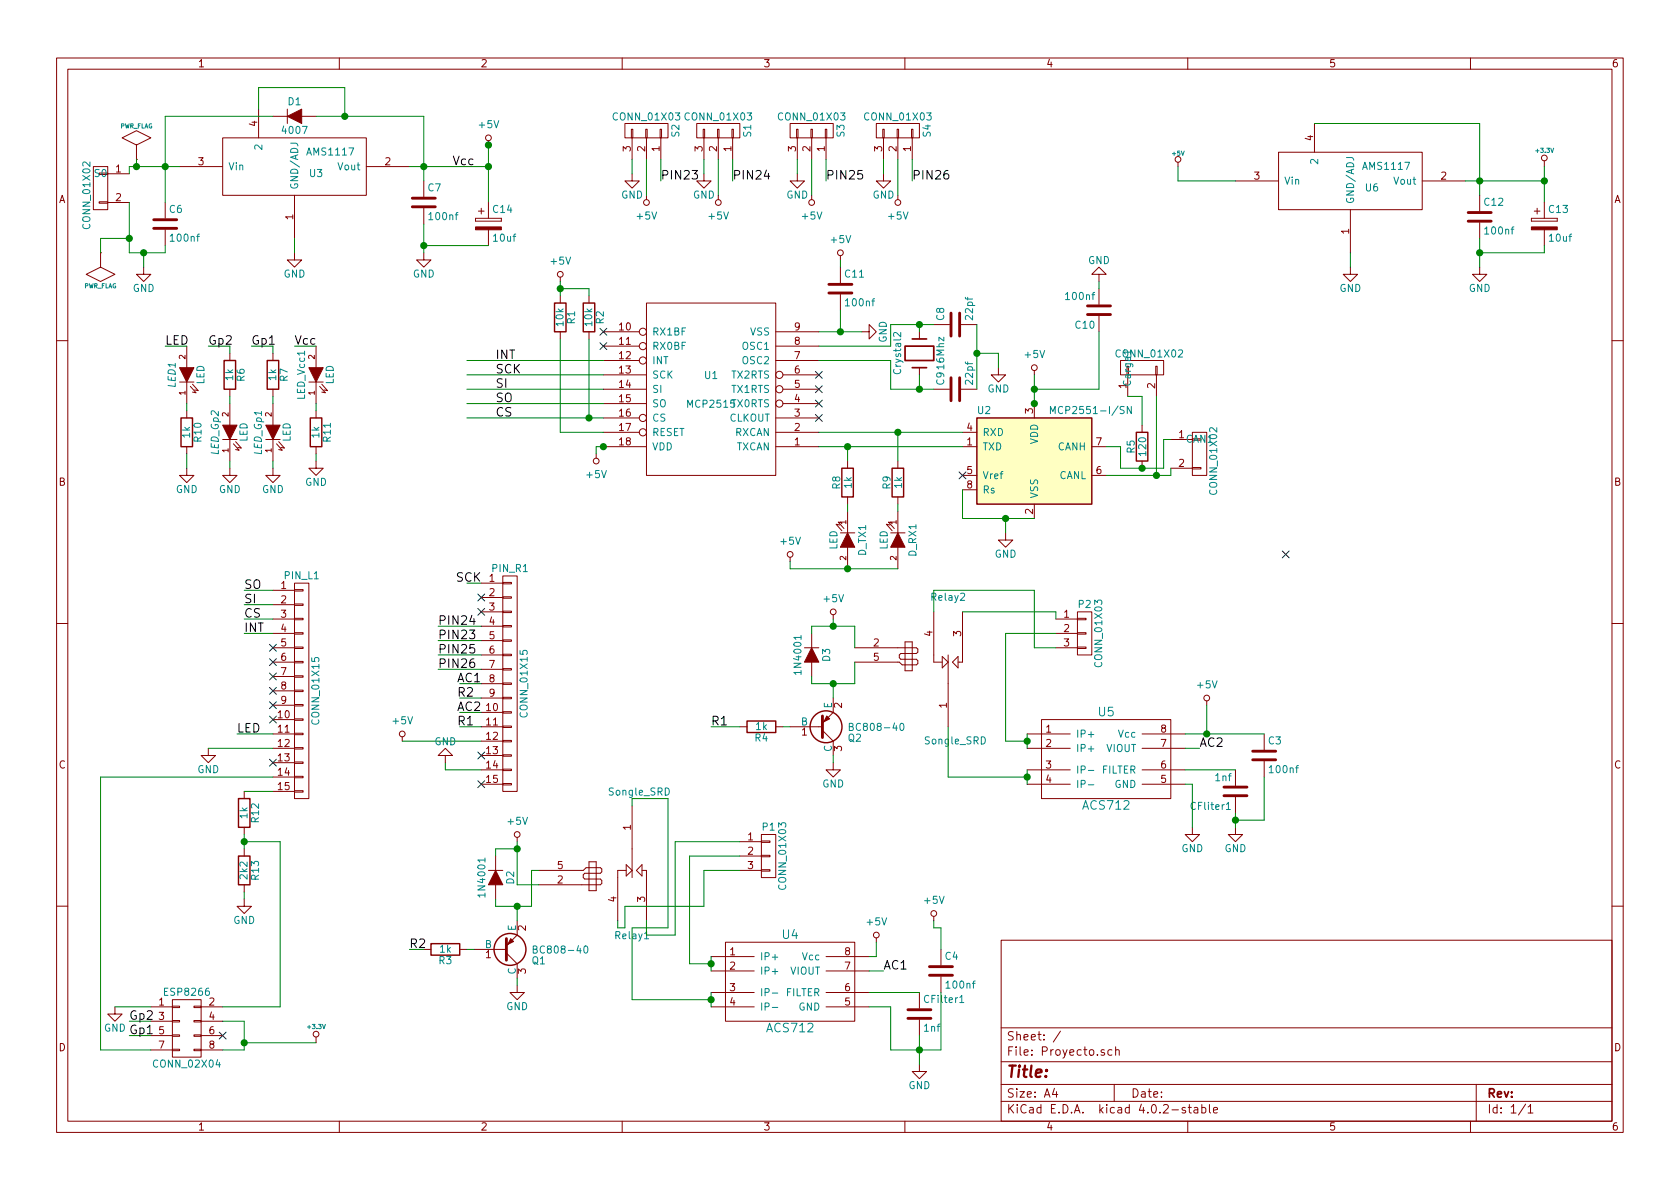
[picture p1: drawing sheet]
EESchema Schematic File Version 2
LIBS:Proyecto-rescue
LIBS:power
LIBS:device
LIBS:transistors
LIBS:conn
LIBS:linear
LIBS:regul
LIBS:74xx
LIBS:cmos4000
LIBS:adc-dac
LIBS:memory
LIBS:xilinx
LIBS:microcontrollers
LIBS:dsp
LIBS:microchip
LIBS:analog_switches
LIBS:motorola
LIBS:texas
LIBS:intel
LIBS:audio
LIBS:interface
LIBS:digital-audio
LIBS:philips
LIBS:display
LIBS:cypress
LIBS:siliconi
LIBS:opto
LIBS:atmel
LIBS:contrib
LIBS:valves
LIBS:MCP2515 E
LIBS:SongleRelay
LIBS:mylib
LIBS:HK4100F
LIBS:acs712
LIBS:AMS1117
LIBS:w_analog
LIBS:w_microcontrollers
LIBS:w_transistor
LIBS:w_connectors
LIBS:w_memory
LIBS:w_rtx
LIBS:w_logic
LIBS:w_opto
LIBS:w_vacuum
LIBS:w_device
LIBS:w_relay
LIBS:Proyecto-cache
EELAYER 25 0
EELAYER END
$Descr A4 11693 8268
encoding utf-8
Sheet 1 1
Title ""
Date ""
Rev ""
Comp ""
Comment1 ""
Comment2 ""
Comment3 ""
Comment4 ""
$EndDescr
$Comp
L D D2
U 1 1
P 3450 6100
F 0 "D2" H 3450 6200 50  0000 C CNN
F 1 "1N4001" H 3450 6000 50  0000 C CNN
F 2 "Diodes_ThroughHole:Diode_DO-35_SOD27_Horizontal_RM10" H 3450 6100 50  0001 C CNN
F 3 "" H 3450 6100 50  0000 C CNN
	1    3450 6100
	0    1    1    0   
$EndComp
$Comp
L MCP2551-I/SN U2
U 1 1
P 7200 3200
F 0 "U2" H 6800 3550 50  0000 L CNN
F 1 "MCP2551-I/SN" H 7300 3550 50  0000 L CNN
F 2 "SMD_Packages:SOIC-8-N" H 7200 3200 50  0001 C CIN
F 3 "" H 7200 3200 50  0000 C CNN
	1    7200 3200
	1    0    0    -1  
$EndComp
$Comp
L MCP2515-RESCUE-Proyecto U1
U 1 1
P 4950 2700
F 0 "U1" H 4950 2600 50  0000 C CNN
F 1 "MCP2515" H 4950 2800 50  0000 C CNN
F 2 "Housings_SOIC:SOIC-18_7.5x11.6mm_Pitch1.27mm" H 4950 2700 50  0001 C CNN
F 3 "DOCUMENTATION" H 4950 2700 50  0001 C CNN
	1    4950 2700
	-1   0    0    1   
$EndComp
$Comp
L Crystal Crystal2
U 1 1
P 6400 2450
F 0 "Crystal2" H 6400 2600 50  0000 C CNN
F 1 "16Mhz" H 6400 2300 50  0000 C CNN
F 2 "w_crystal:crystal_hc-49s" H 6400 2450 50  0001 C CNN
F 3 "" H 6400 2450 50  0000 C CNN
	1    6400 2450
	0    -1   -1   0   
$EndComp
$Comp
L C C8
U 1 1
P 6650 2250
F 0 "C8" H 6675 2350 50  0000 L CNN
F 1 "22pf" H 6675 2150 50  0000 L CNN
F 2 "w_capacitors:cnp_6mm_disc" H 6688 2100 50  0001 C CNN
F 3 "" H 6650 2250 50  0000 C CNN
	1    6650 2250
	0    -1   -1   0   
$EndComp
$Comp
L C C9
U 1 1
P 6650 2700
F 0 "C9" H 6675 2800 50  0000 L CNN
F 1 "22pf" H 6675 2600 50  0000 L CNN
F 2 "w_capacitors:cnp_6mm_disc" H 6688 2550 50  0001 C CNN
F 3 "" H 6650 2700 50  0000 C CNN
	1    6650 2700
	0    -1   -1   0   
$EndComp
$Comp
L GND-RESCUE-Proyecto #PWR01
U 1 1
P 6950 2550
F 0 "#PWR01" H 6950 2300 50  0001 C CNN
F 1 "GND" H 6950 2400 50  0000 C CNN
F 2 "" H 6950 2550 50  0000 C CNN
F 3 "" H 6950 2550 50  0000 C CNN
	1    6950 2550
	1    0    0    -1  
$EndComp
$Comp
L +5V #PWR02
U 1 1
P 4150 3150
F 0 "#PWR02" H 4150 3000 50  0001 C CNN
F 1 "+5V" H 4150 3290 50  0000 C CNN
F 2 "" H 4150 3150 50  0000 C CNN
F 3 "" H 4150 3150 50  0000 C CNN
	1    4150 3150
	-1   0    0    1   
$EndComp
$Comp
L R R1
U 1 1
P 3900 2200
F 0 "R1" V 3980 2200 50  0000 C CNN
F 1 "10k" V 3900 2200 50  0000 C CNN
F 2 "w_pth_resistors:RC05" V 3830 2200 50  0001 C CNN
F 3 "" H 3900 2200 50  0000 C CNN
	1    3900 2200
	1    0    0    -1  
$EndComp
$Comp
L +5V #PWR03
U 1 1
P 3900 1950
F 0 "#PWR03" H 3900 1800 50  0001 C CNN
F 1 "+5V" H 3900 2090 50  0000 C CNN
F 2 "" H 3900 1950 50  0000 C CNN
F 3 "" H 3900 1950 50  0000 C CNN
	1    3900 1950
	1    0    0    -1  
$EndComp
$Comp
L R R2
U 1 1
P 4100 2200
F 0 "R2" V 4180 2200 50  0000 C CNN
F 1 "10k" V 4100 2200 50  0000 C CNN
F 2 "w_pth_resistors:RC05" V 4030 2200 50  0001 C CNN
F 3 "" H 4100 2200 50  0000 C CNN
	1    4100 2200
	1    0    0    -1  
$EndComp
$Comp
L GND-RESCUE-Proyecto #PWR04
U 1 1
P 7000 3700
F 0 "#PWR04" H 7000 3450 50  0001 C CNN
F 1 "GND" H 7000 3550 50  0000 C CNN
F 2 "" H 7000 3700 50  0000 C CNN
F 3 "" H 7000 3700 50  0000 C CNN
	1    7000 3700
	1    0    0    -1  
$EndComp
NoConn ~ 6700 3300
NoConn ~ 5700 2600
NoConn ~ 5700 2700
NoConn ~ 5700 2800
NoConn ~ 5700 2900
NoConn ~ 4200 2400
NoConn ~ 4200 2300
$Comp
L AMS1117-RESCUE-Proyecto U3
U 1 1
P 2050 1150
F 0 "U3" H 2200 1100 50  0000 C CNN
F 1 "AMS1117" H 2300 1250 50  0000 C CNN
F 2 "TO_SOT_Packages_SMD:SOT-223" H 2050 1150 60  0001 C CNN
F 3 "" H 2050 1150 60  0000 C CNN
	1    2050 1150
	1    0    0    -1  
$EndComp
$Comp
L BC808-40 Q1
U 1 1
P 3500 6600
F 0 "Q1" H 3700 6675 50  0000 L CNN
F 1 "BC808-40" H 3700 6600 50  0000 L CNN
F 2 "TO_SOT_Packages_SMD:SOT-23" H 3700 6525 50  0001 L CIN
F 3 "" H 3500 6600 50  0000 L CNN
	1    3500 6600
	1    0    0    1   
$EndComp
$Comp
L GND-RESCUE-Proyecto #PWR05
U 1 1
P 3600 6850
F 0 "#PWR05" H 3600 6600 50  0001 C CNN
F 1 "GND" H 3600 6700 50  0000 C CNN
F 2 "" H 3600 6850 50  0000 C CNN
F 3 "" H 3600 6850 50  0000 C CNN
	1    3600 6850
	1    0    0    -1  
$EndComp
$Comp
L +5V #PWR06
U 1 1
P 3600 5850
F 0 "#PWR06" H 3600 5700 50  0001 C CNN
F 1 "+5V" H 3600 5990 50  0000 C CNN
F 2 "" H 3600 5850 50  0000 C CNN
F 3 "" H 3600 5850 50  0000 C CNN
	1    3600 5850
	1    0    0    -1  
$EndComp
$Comp
L R R3
U 1 1
P 3100 6600
F 0 "R3" V 3180 6600 50  0000 C CNN
F 1 "1k" V 3100 6600 50  0000 C CNN
F 2 "w_pth_resistors:RC05" V 3030 6600 50  0001 C CNN
F 3 "" H 3100 6600 50  0000 C CNN
	1    3100 6600
	0    1    1    0   
$EndComp
$Comp
L CONN_01X03 S1
U 1 1
P 5000 900
F 0 "S1" H 5000 1100 50  0000 C CNN
F 1 "CONN_01X03" V 5100 900 50  0000 C CNN
F 2 "Pin_Headers:Pin_Header_Straight_1x03" H 5000 900 50  0001 C CNN
F 3 "" H 5000 900 50  0000 C CNN
	1    5000 900 
	0    1    -1   0   
$EndComp
$Comp
L CONN_01X03 S2
U 1 1
P 4500 900
F 0 "S2" H 4500 1100 50  0000 C CNN
F 1 "CONN_01X03" V 4600 900 50  0000 C CNN
F 2 "Pin_Headers:Pin_Header_Straight_1x03" H 4500 900 50  0001 C CNN
F 3 "" H 4500 900 50  0000 C CNN
	1    4500 900 
	0    1    -1   0   
$EndComp
$Comp
L +5V #PWR07
U 1 1
P 4500 1350
F 0 "#PWR07" H 4500 1200 50  0001 C CNN
F 1 "+5V" H 4500 1490 50  0000 C CNN
F 2 "" H 4500 1350 50  0000 C CNN
F 3 "" H 4500 1350 50  0000 C CNN
	1    4500 1350
	-1   0    0    1   
$EndComp
$Comp
L +5V #PWR08
U 1 1
P 5000 1350
F 0 "#PWR08" H 5000 1200 50  0001 C CNN
F 1 "+5V" H 5000 1490 50  0000 C CNN
F 2 "" H 5000 1350 50  0000 C CNN
F 3 "" H 5000 1350 50  0000 C CNN
	1    5000 1350
	-1   0    0    1   
$EndComp
$Comp
L GND-RESCUE-Proyecto #PWR09
U 1 1
P 4400 1200
F 0 "#PWR09" H 4400 950 50  0001 C CNN
F 1 "GND" H 4400 1050 50  0000 C CNN
F 2 "" H 4400 1200 50  0000 C CNN
F 3 "" H 4400 1200 50  0000 C CNN
	1    4400 1200
	1    0    0    -1  
$EndComp
$Comp
L GND-RESCUE-Proyecto #PWR010
U 1 1
P 4900 1200
F 0 "#PWR010" H 4900 950 50  0001 C CNN
F 1 "GND" H 4900 1050 50  0000 C CNN
F 2 "" H 4900 1200 50  0000 C CNN
F 3 "" H 4900 1200 50  0000 C CNN
	1    4900 1200
	1    0    0    -1  
$EndComp
$Comp
L CONN_01X03 P1
U 1 1
P 5350 5950
F 0 "P1" H 5350 6150 50  0000 C CNN
F 1 "CONN_01X03" V 5450 5950 50  0000 C CNN
F 2 "w_conn_mkds:mkds_1,5-3" H 5350 5950 50  0001 C CNN
F 3 "" H 5350 5950 50  0000 C CNN
	1    5350 5950
	1    0    0    -1  
$EndComp
$Comp
L CONN_01X02-RESCUE-Proyecto CAN1
U 1 1
P 8350 3200
F 0 "CAN1" H 8350 3350 50  0000 C CNN
F 1 "CONN_01X02" V 8450 3200 50  0000 C CNN
F 2 "w_conn_mkds:mkds_1,5-2" H 8350 3200 50  0001 C CNN
F 3 "" H 8350 3200 50  0000 C CNN
	1    8350 3200
	1    0    0    -1  
$EndComp
$Comp
L CONN_01X02-RESCUE-Proyecto Carga1
U 1 1
P 8000 2550
F 0 "Carga1" H 8000 2700 50  0000 C CNN
F 1 "CONN_01X02" V 8100 2550 50  0000 C CNN
F 2 "Pin_Headers:Pin_Header_Straight_1x02" H 8000 2550 50  0001 C CNN
F 3 "" H 8000 2550 50  0000 C CNN
	1    8000 2550
	0    -1   -1   0   
$EndComp
$Comp
L +5V #PWR011
U 1 1
P 6100 6550
F 0 "#PWR011" H 6100 6400 50  0001 C CNN
F 1 "+5V" H 6100 6690 50  0000 C CNN
F 2 "" H 6100 6550 50  0000 C CNN
F 3 "" H 6100 6550 50  0000 C CNN
	1    6100 6550
	1    0    0    -1  
$EndComp
$Comp
L D D3
U 1 1
P 5650 4550
F 0 "D3" H 5650 4650 50  0000 C CNN
F 1 "1N4001" H 5650 4450 50  0000 C CNN
F 2 "Diodes_ThroughHole:Diode_DO-35_SOD27_Horizontal_RM10" H 5650 4550 50  0001 C CNN
F 3 "" H 5650 4550 50  0000 C CNN
	1    5650 4550
	0    1    1    0   
$EndComp
$Comp
L ACS712 U5
U 1 1
P 7700 5250
F 0 "U5" H 7700 5550 60  0000 C CNN
F 1 "ACS712" H 7700 4900 60  0000 C CNN
F 2 "SMD_Packages:SOIC-8-N" H 7700 5250 60  0001 C CNN
F 3 "" H 7700 5250 60  0000 C CNN
	1    7700 5250
	1    0    0    -1  
$EndComp
$Comp
L BC808-40 Q2
U 1 1
P 5700 5050
F 0 "Q2" H 5900 5125 50  0000 L CNN
F 1 "BC808-40" H 5900 5050 50  0000 L CNN
F 2 "TO_SOT_Packages_SMD:SOT-23" H 5900 4975 50  0001 L CIN
F 3 "" H 5700 5050 50  0000 L CNN
	1    5700 5050
	1    0    0    1   
$EndComp
$Comp
L GND-RESCUE-Proyecto #PWR012
U 1 1
P 5800 5300
F 0 "#PWR012" H 5800 5050 50  0001 C CNN
F 1 "GND" H 5800 5150 50  0000 C CNN
F 2 "" H 5800 5300 50  0000 C CNN
F 3 "" H 5800 5300 50  0000 C CNN
	1    5800 5300
	1    0    0    -1  
$EndComp
$Comp
L +5V #PWR013
U 1 1
P 5800 4300
F 0 "#PWR013" H 5800 4150 50  0001 C CNN
F 1 "+5V" H 5800 4440 50  0000 C CNN
F 2 "" H 5800 4300 50  0000 C CNN
F 3 "" H 5800 4300 50  0000 C CNN
	1    5800 4300
	1    0    0    -1  
$EndComp
$Comp
L R R4
U 1 1
P 5300 5050
F 0 "R4" V 5380 5050 50  0000 C CNN
F 1 "1k" V 5300 5050 50  0000 C CNN
F 2 "w_pth_resistors:RC05" V 5230 5050 50  0001 C CNN
F 3 "" H 5300 5050 50  0000 C CNN
	1    5300 5050
	0    1    1    0   
$EndComp
$Comp
L CONN_01X03 P2
U 1 1
P 7550 4400
F 0 "P2" H 7550 4600 50  0000 C CNN
F 1 "CONN_01X03" V 7650 4400 50  0000 C CNN
F 2 "w_conn_mkds:mkds_1,5-3" H 7550 4400 50  0001 C CNN
F 3 "" H 7550 4400 50  0000 C CNN
	1    7550 4400
	1    0    0    -1  
$EndComp
$Comp
L +5V #PWR014
U 1 1
P 8400 4900
F 0 "#PWR014" H 8400 4750 50  0001 C CNN
F 1 "+5V" H 8400 5040 50  0000 C CNN
F 2 "" H 8400 4900 50  0000 C CNN
F 3 "" H 8400 4900 50  0000 C CNN
	1    8400 4900
	1    0    0    -1  
$EndComp
$Comp
L C CFilter1
U 1 1
P 6400 7050
F 0 "CFilter1" H 6425 7150 50  0000 L CNN
F 1 "1nf" H 6425 6950 50  0000 L CNN
F 2 "w_capacitors:cnp_6mm_disc" H 6438 6900 50  0001 C CNN
F 3 "" H 6400 7050 50  0000 C CNN
	1    6400 7050
	1    0    0    -1  
$EndComp
$Comp
L C CFliter1
U 1 1
P 8600 5500
F 0 "CFliter1" H 8625 5600 50  0000 L CNN
F 1 "1nf" H 8625 5400 50  0000 L CNN
F 2 "w_capacitors:cnp_6mm_disc" H 8638 5350 50  0001 C CNN
F 3 "" H 8600 5500 50  0000 C CNN
	1    8600 5500
	-1   0    0    1   
$EndComp
$Comp
L Songle_SRD Relay1
U 1 1
P 4400 6100
F 0 "Relay1" H 4400 6500 50  0000 C CNN
F 1 "Songle_SRD" H 4450 5500 50  0000 C CNN
F 2 "Relays_ThroughHole:Relay_SANYOU_SRD_Series_Form_C" V 4350 6000 50  0001 C CNN
F 3 "" V 4350 6000 50  0000 C CNN
	1    4400 6100
	1    0    0    1   
$EndComp
$Comp
L Songle_SRD Relay2
U 1 1
P 6600 4550
F 0 "Relay2" H 6600 4950 50  0000 C CNN
F 1 "Songle_SRD" H 6650 3950 50  0000 C CNN
F 2 "Relays_ThroughHole:Relay_SANYOU_SRD_Series_Form_C" V 6550 4450 50  0001 C CNN
F 3 "" V 6550 4450 50  0000 C CNN
	1    6600 4550
	1    0    0    -1  
$EndComp
$Comp
L C C3
U 1 1
P 8800 5250
F 0 "C3" H 8825 5350 50  0000 L CNN
F 1 "100nf" H 8825 5150 50  0000 L CNN
F 2 "w_capacitors:cnp_6mm_disc" H 8838 5100 50  0001 C CNN
F 3 "" H 8800 5250 50  0000 C CNN
	1    8800 5250
	1    0    0    -1  
$EndComp
$Comp
L C C4
U 1 1
P 6550 6750
F 0 "C4" H 6575 6850 50  0000 L CNN
F 1 "100nf" H 6575 6650 50  0000 L CNN
F 2 "w_capacitors:cnp_6mm_disc" H 6588 6600 50  0001 C CNN
F 3 "" H 6550 6750 50  0000 C CNN
	1    6550 6750
	1    0    0    -1  
$EndComp
$Comp
L +5V #PWR015
U 1 1
P 3400 1000
F 0 "#PWR015" H 3400 850 50  0001 C CNN
F 1 "+5V" H 3400 1140 50  0000 C CNN
F 2 "" H 3400 1000 50  0000 C CNN
F 3 "" H 3400 1000 50  0000 C CNN
	1    3400 1000
	1    0    0    -1  
$EndComp
$Comp
L GND-RESCUE-Proyecto #PWR016
U 1 1
P 2050 1750
F 0 "#PWR016" H 2050 1500 50  0001 C CNN
F 1 "GND" H 2050 1600 50  0000 C CNN
F 2 "" H 2050 1750 50  0000 C CNN
F 3 "" H 2050 1750 50  0000 C CNN
	1    2050 1750
	1    0    0    -1  
$EndComp
$Comp
L D D1
U 1 1
P 2050 800
F 0 "D1" H 2050 900 50  0000 C CNN
F 1 "4007" H 2050 700 50  0000 C CNN
F 2 "Diodes_ThroughHole:Diode_DO-35_SOD27_Horizontal_RM10" H 2050 800 50  0001 C CNN
F 3 "" H 2050 800 50  0000 C CNN
	1    2050 800 
	1    0    0    -1  
$EndComp
$Comp
L C C7
U 1 1
P 2950 1400
F 0 "C7" H 2975 1500 50  0000 L CNN
F 1 "100nf" H 2975 1300 50  0000 L CNN
F 2 "w_capacitors:cnp_6mm_disc" H 2988 1250 50  0001 C CNN
F 3 "" H 2950 1400 50  0000 C CNN
	1    2950 1400
	1    0    0    -1  
$EndComp
$Comp
L C C6
U 1 1
P 1150 1550
F 0 "C6" H 1175 1650 50  0000 L CNN
F 1 "100nf" H 1175 1450 50  0000 L CNN
F 2 "w_capacitors:cnp_6mm_disc" H 1188 1400 50  0001 C CNN
F 3 "" H 1150 1550 50  0000 C CNN
	1    1150 1550
	1    0    0    -1  
$EndComp
$Comp
L C C10
U 1 1
P 7650 2150
F 0 "C10" H 7675 2250 50  0000 L CNN
F 1 "100nf" H 7675 2050 50  0000 L CNN
F 2 "w_capacitors:cnp_6mm_disc" H 7688 2000 50  0001 C CNN
F 3 "" H 7650 2150 50  0000 C CNN
	1    7650 2150
	-1   0    0    1   
$EndComp
$Comp
L +5V #PWR017
U 1 1
P 5850 1800
F 0 "#PWR017" H 5850 1650 50  0001 C CNN
F 1 "+5V" H 5850 1940 50  0000 C CNN
F 2 "" H 5850 1800 50  0000 C CNN
F 3 "" H 5850 1800 50  0000 C CNN
	1    5850 1800
	1    0    0    -1  
$EndComp
$Comp
L C C11
U 1 1
P 5850 2000
F 0 "C11" H 5875 2100 50  0000 L CNN
F 1 "100nf" H 5875 1900 50  0000 L CNN
F 2 "w_capacitors:cnp_6mm_disc" H 5888 1850 50  0001 C CNN
F 3 "" H 5850 2000 50  0000 C CNN
	1    5850 2000
	1    0    0    -1  
$EndComp
$Comp
L CONN_01X02-RESCUE-Proyecto S0
U 1 1
P 700 1350
F 0 "S0" H 700 1500 50  0000 C CNN
F 1 "CONN_01X02" V 800 1350 50  0000 C CNN
F 2 "w_conn_mkds:mkds_1,5-2" H 700 1350 50  0001 C CNN
F 3 "" H 700 1350 50  0000 C CNN
	1    700  1350
	-1   0    0    -1  
$EndComp
$Comp
L +5V #PWR018
U 1 1
P 7200 2600
F 0 "#PWR018" H 7200 2450 50  0001 C CNN
F 1 "+5V" H 7200 2740 50  0000 C CNN
F 2 "" H 7200 2600 50  0000 C CNN
F 3 "" H 7200 2600 50  0000 C CNN
	1    7200 2600
	1    0    0    -1  
$EndComp
$Comp
L GND-RESCUE-Proyecto #PWR019
U 1 1
P 2950 1750
F 0 "#PWR019" H 2950 1500 50  0001 C CNN
F 1 "GND" H 2950 1600 50  0000 C CNN
F 2 "" H 2950 1750 50  0000 C CNN
F 3 "" H 2950 1750 50  0000 C CNN
	1    2950 1750
	1    0    0    -1  
$EndComp
$Comp
L GND-RESCUE-Proyecto #PWR020
U 1 1
P 1000 1850
F 0 "#PWR020" H 1000 1600 50  0001 C CNN
F 1 "GND" H 1000 1700 50  0000 C CNN
F 2 "" H 1000 1850 50  0000 C CNN
F 3 "" H 1000 1850 50  0000 C CNN
	1    1000 1850
	1    0    0    -1  
$EndComp
$Comp
L GND-RESCUE-Proyecto #PWR021
U 1 1
P 8300 5750
F 0 "#PWR021" H 8300 5500 50  0001 C CNN
F 1 "GND" H 8300 5600 50  0000 C CNN
F 2 "" H 8300 5750 50  0000 C CNN
F 3 "" H 8300 5750 50  0000 C CNN
	1    8300 5750
	1    0    0    -1  
$EndComp
$Comp
L GND-RESCUE-Proyecto #PWR022
U 1 1
P 8600 5750
F 0 "#PWR022" H 8600 5500 50  0001 C CNN
F 1 "GND" H 8600 5600 50  0000 C CNN
F 2 "" H 8600 5750 50  0000 C CNN
F 3 "" H 8600 5750 50  0000 C CNN
	1    8600 5750
	1    0    0    -1  
$EndComp
$Comp
L GND-RESCUE-Proyecto #PWR023
U 1 1
P 7650 1950
F 0 "#PWR023" H 7650 1700 50  0001 C CNN
F 1 "GND" H 7650 1800 50  0000 C CNN
F 2 "" H 7650 1950 50  0000 C CNN
F 3 "" H 7650 1950 50  0000 C CNN
	1    7650 1950
	-1   0    0    1   
$EndComp
$Comp
L GND-RESCUE-Proyecto #PWR024
U 1 1
P 6000 2300
F 0 "#PWR024" H 6000 2050 50  0001 C CNN
F 1 "GND" H 6000 2150 50  0000 C CNN
F 2 "" H 6000 2300 50  0000 C CNN
F 3 "" H 6000 2300 50  0000 C CNN
	1    6000 2300
	0    -1   -1   0   
$EndComp
$Comp
L R R5
U 1 1
P 7950 3100
F 0 "R5" V 8030 3100 50  0000 C CNN
F 1 "120" V 7950 3100 50  0000 C CNN
F 2 "w_pth_resistors:RC05" V 7880 3100 50  0001 C CNN
F 3 "" H 7950 3100 50  0000 C CNN
	1    7950 3100
	-1   0    0    1   
$EndComp
$Comp
L LED D_TX1
U 1 1
P 5900 3750
F 0 "D_TX1" H 5900 3850 50  0000 C CNN
F 1 "LED" H 5900 3650 50  0000 C CNN
F 2 "LEDs:LED-3MM" H 5900 3750 50  0001 C CNN
F 3 "" H 5900 3750 50  0000 C CNN
	1    5900 3750
	0    1    1    0   
$EndComp
$Comp
L R R8
U 1 1
P 5900 3350
F 0 "R8" V 5980 3350 50  0000 C CNN
F 1 "1k" V 5900 3350 50  0000 C CNN
F 2 "w_pth_resistors:RC05" V 5830 3350 50  0001 C CNN
F 3 "" H 5900 3350 50  0000 C CNN
	1    5900 3350
	-1   0    0    1   
$EndComp
$Comp
L LED D_RX1
U 1 1
P 6250 3750
F 0 "D_RX1" H 6250 3850 50  0000 C CNN
F 1 "LED" H 6250 3650 50  0000 C CNN
F 2 "LEDs:LED-3MM" H 6250 3750 50  0001 C CNN
F 3 "" H 6250 3750 50  0000 C CNN
	1    6250 3750
	0    1    1    0   
$EndComp
$Comp
L R R9
U 1 1
P 6250 3350
F 0 "R9" V 6330 3350 50  0000 C CNN
F 1 "1k" V 6250 3350 50  0000 C CNN
F 2 "w_pth_resistors:RC05" V 6180 3350 50  0001 C CNN
F 3 "" H 6250 3350 50  0000 C CNN
	1    6250 3350
	-1   0    0    1   
$EndComp
$Comp
L +5V #PWR025
U 1 1
P 5500 3900
F 0 "#PWR025" H 5500 3750 50  0001 C CNN
F 1 "+5V" H 5500 4040 50  0000 C CNN
F 2 "" H 5500 3900 50  0000 C CNN
F 3 "" H 5500 3900 50  0000 C CNN
	1    5500 3900
	1    0    0    -1  
$EndComp
$Comp
L LED LED1
U 1 1
P 1300 2600
F 0 "LED1" H 1300 2700 50  0000 C CIN
F 1 "LED" H 1300 2500 50  0000 C CNN
F 2 "LEDs:LED-3MM" H 1300 2600 50  0001 C CNN
F 3 "" H 1300 2600 50  0000 C CNN
	1    1300 2600
	0    -1   -1   0   
$EndComp
$Comp
L R R10
U 1 1
P 1300 3000
F 0 "R10" V 1380 3000 50  0000 C CNN
F 1 "1k" V 1300 3000 50  0000 C CNN
F 2 "w_pth_resistors:RC05" V 1230 3000 50  0001 C CNN
F 3 "" H 1300 3000 50  0000 C CNN
	1    1300 3000
	1    0    0    -1  
$EndComp
$Comp
L GND-RESCUE-Proyecto #PWR026
U 1 1
P 1300 3250
F 0 "#PWR026" H 1300 3000 50  0001 C CNN
F 1 "GND" H 1300 3100 50  0000 C CNN
F 2 "" H 1300 3250 50  0000 C CNN
F 3 "" H 1300 3250 50  0000 C CNN
	1    1300 3250
	1    0    0    -1  
$EndComp
$Comp
L CONN_01X15 PIN_R1
U 1 1
P 3550 4750
F 0 "PIN_R1" H 3550 5550 50  0000 C CNN
F 1 "CONN_01X15" V 3650 4750 50  0000 C CNN
F 2 "w_pin_strip:pin_socket_15" H 3550 4750 50  0001 C CNN
F 3 "" H 3550 4750 50  0000 C CNN
	1    3550 4750
	1    0    0    -1  
$EndComp
$Comp
L CONN_01X15 PIN_L1
U 1 1
P 2100 4800
F 0 "PIN_L1" H 2100 5600 50  0000 C CNN
F 1 "CONN_01X15" V 2200 4800 50  0000 C CNN
F 2 "w_pin_strip:pin_socket_15" H 2100 4800 50  0001 C CNN
F 3 "" H 2100 4800 50  0000 C CNN
	1    2100 4800
	1    0    0    -1  
$EndComp
Text Label 3450 2500 0    60   ~ 0
INT
Text Label 3450 2600 0    60   ~ 0
SCK
Text Label 3450 2700 0    60   ~ 0
SI
Text Label 3450 2800 0    60   ~ 0
SO
Text Label 3450 2900 0    60   ~ 0
CS
Text Label 3350 4050 2    60   ~ 0
SCK
Text Label 1700 4300 0    60   ~ 0
CS
Text Label 1700 4200 0    60   ~ 0
SI
Text Label 1700 4100 0    60   ~ 0
SO
Text Label 4950 5050 0    60   ~ 0
R1
Text Label 2850 6600 0    60   ~ 0
R2
Text Label 3300 5050 2    60   ~ 0
R1
Text Label 3300 4850 2    60   ~ 0
R2
$Comp
L +5V #PWR027
U 1 1
P 6500 6400
F 0 "#PWR027" H 6500 6250 50  0001 C CNN
F 1 "+5V" H 6500 6540 50  0000 C CNN
F 2 "" H 6500 6400 50  0000 C CNN
F 3 "" H 6500 6400 50  0000 C CNN
	1    6500 6400
	1    0    0    -1  
$EndComp
$Comp
L ACS712 U4
U 1 1
P 5500 6800
F 0 "U4" H 5500 7100 60  0000 C CNN
F 1 "ACS712" H 5500 6450 60  0000 C CNN
F 2 "SMD_Packages:SOIC-8-N" H 5500 6800 60  0001 C CNN
F 3 "" H 5500 6800 60  0000 C CNN
	1    5500 6800
	1    0    0    -1  
$EndComp
NoConn ~ 3350 5250
NoConn ~ 3350 4250
Text Label 6150 6750 0    60   ~ 0
AC1
Text Label 1700 4400 0    60   ~ 0
INT
Text Label 3350 4950 2    60   ~ 0
AC2
Text Label 8350 5200 0    60   ~ 0
AC2
Text Label 1150 2400 0    60   ~ 0
LED
Text Label 1650 5100 0    60   ~ 0
LED
$Comp
L GND-RESCUE-Proyecto #PWR028
U 1 1
P 6400 7400
F 0 "#PWR028" H 6400 7150 50  0001 C CNN
F 1 "GND" H 6400 7250 50  0000 C CNN
F 2 "" H 6400 7400 50  0000 C CNN
F 3 "" H 6400 7400 50  0000 C CNN
	1    6400 7400
	1    0    0    -1  
$EndComp
NoConn ~ 1900 4500
NoConn ~ 1900 4600
NoConn ~ 1900 4700
NoConn ~ 1900 4800
NoConn ~ 1900 4900
NoConn ~ 1900 5000
NoConn ~ 3350 5450
$Comp
L +5V #PWR029
U 1 1
P 2800 5150
F 0 "#PWR029" H 2800 5000 50  0001 C CNN
F 1 "+5V" H 2800 5290 50  0000 C CNN
F 2 "" H 2800 5150 50  0000 C CNN
F 3 "" H 2800 5150 50  0000 C CNN
	1    2800 5150
	1    0    0    -1  
$EndComp
$Comp
L LED LED_Vcc1
U 1 1
P 2200 2600
F 0 "LED_Vcc1" H 2200 2700 50  0000 C CNN
F 1 "LED" H 2200 2500 50  0000 C CNN
F 2 "LEDs:LED-3MM" H 2200 2600 50  0001 C CNN
F 3 "" H 2200 2600 50  0000 C CNN
	1    2200 2600
	0    -1   -1   0   
$EndComp
$Comp
L R R11
U 1 1
P 2200 3000
F 0 "R11" V 2280 3000 50  0000 C CNN
F 1 "1k" V 2200 3000 50  0000 C CNN
F 2 "w_pth_resistors:RC05" V 2130 3000 50  0001 C CNN
F 3 "" H 2200 3000 50  0000 C CNN
	1    2200 3000
	1    0    0    -1  
$EndComp
Wire Wire Line
	5700 3000 6700 3000
Wire Wire Line
	5700 3100 6700 3100
Wire Wire Line
	6200 2250 6500 2250
Wire Wire Line
	6400 2250 6400 2300
Wire Wire Line
	6400 2600 6400 2700
Wire Wire Line
	6200 2700 6500 2700
Wire Wire Line
	6800 2250 6800 2700
Wire Wire Line
	6200 2400 6200 2250
Connection ~ 6400 2250
Wire Wire Line
	6200 2500 6200 2700
Connection ~ 6400 2700
Wire Wire Line
	6950 2550 6950 2450
Wire Wire Line
	6950 2450 6800 2450
Connection ~ 6800 2450
Wire Wire Line
	6200 2400 5700 2400
Wire Wire Line
	5700 2500 6200 2500
Wire Wire Line
	4200 3000 3900 3000
Wire Wire Line
	3900 3000 3900 2350
Wire Wire Line
	3900 1950 3900 2050
Wire Wire Line
	3250 2900 4200 2900
Wire Wire Line
	4100 2350 4100 2900
Wire Wire Line
	4100 2050 4100 2000
Wire Wire Line
	4100 2000 3900 2000
Connection ~ 3900 2000
Wire Wire Line
	3250 2800 4200 2800
Wire Wire Line
	3250 2700 4200 2700
Wire Wire Line
	3250 2600 4200 2600
Connection ~ 4100 2900
Wire Wire Line
	3450 5950 3450 5900
Wire Wire Line
	3450 6250 3450 6300
Wire Wire Line
	3600 6300 3600 6400
Connection ~ 3600 6300
Wire Wire Line
	3600 6800 3600 6850
Wire Wire Line
	3250 6600 3300 6600
Wire Wire Line
	4950 6900 4950 7000
Wire Wire Line
	4400 6450 4400 6950
Wire Wire Line
	7950 2750 7950 2950
Wire Wire Line
	4950 6650 4950 6750
Wire Wire Line
	6050 6750 6150 6750
Wire Wire Line
	5650 4400 5650 4350
Wire Wire Line
	5650 4350 5950 4350
Wire Wire Line
	5950 4350 5950 4500
Wire Wire Line
	5650 4700 5650 4750
Wire Wire Line
	5650 4750 5950 4750
Wire Wire Line
	5950 4750 5950 4600
Wire Wire Line
	5800 4750 5800 4850
Connection ~ 5800 4750
Wire Wire Line
	5800 4300 5800 4350
Connection ~ 5800 4350
Wire Wire Line
	5450 5050 5500 5050
Wire Wire Line
	7150 5350 7150 5450
Wire Wire Line
	7150 5400 6600 5400
Wire Wire Line
	6600 5400 6600 5050
Connection ~ 7150 5400
Wire Wire Line
	6500 4250 6500 4100
Wire Wire Line
	6700 4250 7350 4250
Wire Wire Line
	7000 4400 7000 5150
Wire Wire Line
	7150 5100 7150 5200
Wire Wire Line
	7000 5150 7150 5150
Connection ~ 7150 5150
Wire Wire Line
	8300 5450 8250 5450
Wire Wire Line
	8250 5200 8350 5200
Wire Wire Line
	4200 2500 3250 2500
Wire Wire Line
	8250 5350 8600 5350
Wire Wire Line
	6050 6900 6400 6900
Wire Wire Line
	900  1150 1250 1150
Wire Wire Line
	2200 800  2950 800 
Wire Wire Line
	1150 800  1900 800 
Wire Wire Line
	1150 800  1150 1400
Connection ~ 1150 1150
Wire Wire Line
	1150 1750 1150 1700
Wire Wire Line
	900  1750 900  1400
Wire Wire Line
	5800 5250 5800 5300
Wire Wire Line
	6700 3600 7200 3600
Wire Wire Line
	6700 3600 6700 3400
Wire Wire Line
	7000 3700 7000 3600
Connection ~ 7000 3600
Wire Wire Line
	8250 5100 8800 5100
Wire Wire Line
	8400 5100 8400 4900
Wire Wire Line
	6050 7000 6200 7000
Wire Wire Line
	2850 1150 3400 1150
Connection ~ 2950 1150
Wire Wire Line
	900  1750 1150 1750
Wire Wire Line
	1000 1850 1000 1750
Connection ~ 1000 1750
Wire Wire Line
	8600 5650 8600 5750
Wire Wire Line
	8300 5450 8300 5750
Connection ~ 4950 6950
Wire Wire Line
	4400 6950 4950 6950
Connection ~ 4950 6700
Connection ~ 8400 5100
Wire Wire Line
	8800 5400 8800 5700
Wire Wire Line
	8800 5700 8600 5700
Connection ~ 8600 5700
Wire Wire Line
	5900 3550 5900 3500
Wire Wire Line
	6250 3550 6250 3500
Wire Wire Line
	5900 3200 5900 3100
Connection ~ 5900 3100
Wire Wire Line
	6250 3200 6250 3000
Connection ~ 6250 3000
Wire Wire Line
	5500 3950 6250 3950
Wire Wire Line
	5500 3950 5500 3900
Connection ~ 5900 3950
Wire Wire Line
	7200 2600 7200 2800
Wire Wire Line
	4200 3100 4150 3100
Wire Wire Line
	4150 3100 4150 3150
Wire Wire Line
	1150 2400 1300 2400
Wire Wire Line
	1300 2800 1300 2850
Connection ~ 4200 3100
Wire Wire Line
	1900 4300 1700 4300
Wire Wire Line
	1700 4200 1900 4200
Wire Wire Line
	1700 4100 1900 4100
Wire Wire Line
	3350 4050 3250 4050
Wire Wire Line
	7200 2700 7650 2700
Wire Wire Line
	7650 2700 7650 2300
Connection ~ 7200 2700
Wire Wire Line
	7650 2000 7650 1950
Wire Wire Line
	3350 4350 3050 4350
Wire Wire Line
	3350 4450 3050 4450
Wire Wire Line
	5150 5050 4950 5050
Wire Wire Line
	3350 5050 3200 5050
Wire Wire Line
	3350 4950 3200 4950
Wire Wire Line
	6100 6550 6100 6650
Wire Wire Line
	6100 6650 6050 6650
Wire Wire Line
	6500 6400 6500 6450
Wire Wire Line
	6500 6450 6550 6450
Wire Wire Line
	6550 6450 6550 6600
Wire Wire Line
	1900 4400 1700 4400
Wire Wire Line
	3350 4850 3200 4850
Wire Wire Line
	3350 4750 3200 4750
Wire Wire Line
	1900 5100 1650 5100
Wire Wire Line
	6200 7000 6200 7300
Connection ~ 7200 2800
Wire Wire Line
	3400 1000 3400 1400
Connection ~ 3400 1000
Wire Wire Line
	5850 1800 5850 1850
Wire Wire Line
	7350 4250 7350 4300
Wire Wire Line
	7200 4100 7200 4500
Wire Wire Line
	6500 4100 7200 4100
Wire Wire Line
	7200 4500 7350 4500
Wire Wire Line
	7350 4400 7000 4400
Wire Wire Line
	5150 5950 4800 5950
Wire Wire Line
	3350 5150 2800 5150
Wire Wire Line
	4400 1100 4400 1200
Wire Wire Line
	4500 1100 4500 1350
Wire Wire Line
	4900 1200 4900 1100
Wire Wire Line
	5000 1100 5000 1350
Wire Wire Line
	7700 3100 7800 3100
Wire Wire Line
	7800 3100 7800 3250
Connection ~ 7950 3250
Wire Wire Line
	7700 3300 8150 3300
Wire Wire Line
	8050 2750 8050 3300
Connection ~ 8050 3300
Wire Wire Line
	2200 2800 2200 2850
Wire Wire Line
	2050 1750 2050 1650
Wire Wire Line
	3600 5850 3600 6150
Connection ~ 3600 5900
Wire Wire Line
	6400 7200 6400 7400
Wire Wire Line
	6200 7300 6550 7300
Connection ~ 6400 7300
Wire Wire Line
	6550 7300 6550 6900
Wire Wire Line
	4400 6450 4650 6450
Wire Wire Line
	4650 6450 4650 5550
Wire Wire Line
	4650 5550 4400 5550
Wire Wire Line
	4400 5550 4400 5600
Wire Wire Line
	5150 6050 4900 6050
Wire Wire Line
	4900 6050 4900 6300
Wire Wire Line
	4900 6300 4350 6300
Wire Wire Line
	4350 6300 4350 6450
Wire Wire Line
	4350 6450 4300 6450
Wire Wire Line
	4300 6450 4300 6400
Wire Wire Line
	5150 5850 4700 5850
Wire Wire Line
	4700 5850 4700 6500
Wire Wire Line
	4700 6500 4500 6500
Wire Wire Line
	4500 6500 4500 6400
Wire Wire Line
	3100 5350 3100 5300
Wire Wire Line
	3350 5350 3100 5350
$Comp
L GND-RESCUE-Proyecto #PWR030
U 1 1
P 3100 5300
F 0 "#PWR030" H 3100 5050 50  0001 C CNN
F 1 "GND" H 3100 5150 50  0000 C CNN
F 2 "" H 3100 5300 50  0000 C CNN
F 3 "" H 3100 5300 50  0000 C CNN
	1    3100 5300
	-1   0    0    1   
$EndComp
NoConn ~ 8950 3850
$Comp
L CONN_02X04 ESP8266
U 1 1
P 1300 7150
F 0 "ESP8266" H 1300 7400 50  0000 C CNN
F 1 "CONN_02X04" H 1300 6900 50  0000 C CNN
F 2 "w_pin_strip:pin_socket_4x2" H 1300 5950 50  0001 C CNN
F 3 "" H 1300 5950 50  0000 C CNN
	1    1300 7150
	1    0    0    -1  
$EndComp
$Comp
L GND-RESCUE-Proyecto #PWR031
U 1 1
P 800 7000
F 0 "#PWR031" H 800 6750 50  0001 C CNN
F 1 "GND" H 800 6850 50  0000 C CNN
F 2 "" H 800 7000 50  0000 C CNN
F 3 "" H 800 7000 50  0000 C CNN
	1    800  7000
	1    0    0    -1  
$EndComp
Wire Wire Line
	1050 7000 800  7000
Wire Wire Line
	1050 7100 900  7100
Wire Wire Line
	1050 7200 900  7200
Wire Wire Line
	700  7300 1050 7300
Wire Wire Line
	1550 7100 1700 7100
Wire Wire Line
	1700 7300 1550 7300
$Comp
L R R13
U 1 1
P 1700 6050
F 0 "R13" V 1780 6050 50  0000 C CNN
F 1 "2k2" V 1700 6050 50  0000 C CNN
F 2 "w_pth_resistors:RC05" V 1630 6050 50  0001 C CNN
F 3 "" H 1700 6050 50  0000 C CNN
	1    1700 6050
	1    0    0    -1  
$EndComp
$Comp
L R R12
U 1 1
P 1700 5650
F 0 "R12" V 1780 5650 50  0000 C CNN
F 1 "1k" V 1700 5650 50  0000 C CNN
F 2 "w_pth_resistors:RC05" V 1630 5650 50  0001 C CNN
F 3 "" H 1700 5650 50  0000 C CNN
	1    1700 5650
	1    0    0    -1  
$EndComp
Text Label 900  7100 0    60   ~ 0
Gp2
Text Label 900  7200 0    60   ~ 0
Gp1
Wire Wire Line
	1700 5800 1700 5900
$Comp
L GND-RESCUE-Proyecto #PWR032
U 1 1
P 1700 6250
F 0 "#PWR032" H 1700 6000 50  0001 C CNN
F 1 "GND" H 1700 6100 50  0000 C CNN
F 2 "" H 1700 6250 50  0000 C CNN
F 3 "" H 1700 6250 50  0000 C CNN
	1    1700 6250
	1    0    0    -1  
$EndComp
Wire Wire Line
	1700 6200 1700 6250
Wire Wire Line
	1700 7100 1700 7300
$Comp
L LED LED_Gp2
U 1 1
P 1600 3000
F 0 "LED_Gp2" H 1600 3100 50  0000 C CIN
F 1 "LED" H 1600 2900 50  0000 C CNN
F 2 "LEDs:LED-3MM" H 1600 3000 50  0001 C CNN
F 3 "" H 1600 3000 50  0000 C CNN
	1    1600 3000
	0    -1   -1   0   
$EndComp
$Comp
L R R6
U 1 1
P 1600 2600
F 0 "R6" V 1680 2600 50  0000 C CNN
F 1 "1k" V 1600 2600 50  0000 C CNN
F 2 "w_pth_resistors:RC05" V 1530 2600 50  0001 C CNN
F 3 "" H 1600 2600 50  0000 C CNN
	1    1600 2600
	1    0    0    -1  
$EndComp
$Comp
L GND-RESCUE-Proyecto #PWR033
U 1 1
P 1600 3250
F 0 "#PWR033" H 1600 3000 50  0001 C CNN
F 1 "GND" H 1600 3100 50  0000 C CNN
F 2 "" H 1600 3250 50  0000 C CNN
F 3 "" H 1600 3250 50  0000 C CNN
	1    1600 3250
	1    0    0    -1  
$EndComp
Wire Wire Line
	1450 2400 1600 2400
Wire Wire Line
	2950 6600 2850 6600
$Comp
L LED LED_Gp1
U 1 1
P 1900 3000
F 0 "LED_Gp1" H 1900 3100 50  0000 C CIN
F 1 "LED" H 1900 2900 50  0000 C CNN
F 2 "LEDs:LED-3MM" H 1900 3000 50  0001 C CNN
F 3 "" H 1900 3000 50  0000 C CNN
	1    1900 3000
	0    -1   -1   0   
$EndComp
$Comp
L R R7
U 1 1
P 1900 2600
F 0 "R7" V 1980 2600 50  0000 C CNN
F 1 "1k" V 1900 2600 50  0000 C CNN
F 2 "w_pth_resistors:RC05" V 1830 2600 50  0001 C CNN
F 3 "" H 1900 2600 50  0000 C CNN
	1    1900 2600
	1    0    0    -1  
$EndComp
$Comp
L GND-RESCUE-Proyecto #PWR034
U 1 1
P 1900 3250
F 0 "#PWR034" H 1900 3000 50  0001 C CNN
F 1 "GND" H 1900 3100 50  0000 C CNN
F 2 "" H 1900 3250 50  0000 C CNN
F 3 "" H 1900 3250 50  0000 C CNN
	1    1900 3250
	1    0    0    -1  
$EndComp
Wire Wire Line
	1750 2400 1900 2400
Text Label 1450 2400 0    60   ~ 0
Gp2
Text Label 1750 2400 0    60   ~ 0
Gp1
Wire Wire Line
	2950 1550 2950 1750
Wire Wire Line
	2200 2400 2050 2400
$Comp
L GND-RESCUE-Proyecto #PWR035
U 1 1
P 2200 3200
F 0 "#PWR035" H 2200 2950 50  0001 C CNN
F 1 "GND" H 2200 3050 50  0000 C CNN
F 2 "" H 2200 3200 50  0000 C CNN
F 3 "" H 2200 3200 50  0000 C CNN
	1    2200 3200
	1    0    0    -1  
$EndComp
Wire Wire Line
	2200 3200 2200 3150
Text Label 3150 1150 0    60   ~ 0
Vcc
Text Label 2050 2400 0    60   ~ 0
Vcc
Wire Wire Line
	5700 2300 6000 2300
Wire Wire Line
	5850 2150 5850 2300
Connection ~ 5850 2300
Wire Wire Line
	1900 5500 1700 5500
Wire Wire Line
	700  7300 700  5400
Wire Wire Line
	700  5400 1900 5400
Wire Wire Line
	1550 7000 1950 7000
Wire Wire Line
	1950 7000 1950 5850
Wire Wire Line
	1950 5850 1700 5850
Connection ~ 1700 5850
NoConn ~ 1550 7200
NoConn ~ 1900 5300
$Comp
L GND-RESCUE-Proyecto #PWR036
U 1 1
P 1450 5200
F 0 "#PWR036" H 1450 4950 50  0001 C CNN
F 1 "GND" H 1450 5050 50  0000 C CNN
F 2 "" H 1450 5200 50  0000 C CNN
F 3 "" H 1450 5200 50  0000 C CNN
	1    1450 5200
	1    0    0    -1  
$EndComp
Wire Wire Line
	1900 5200 1450 5200
Wire Wire Line
	2950 800  2950 1250
Wire Wire Line
	1800 750  1800 600 
Wire Wire Line
	1800 600  2400 600 
Wire Wire Line
	2400 600  2400 800 
Connection ~ 2400 800 
Text Label 3350 4750 2    60   ~ 0
AC1
Wire Wire Line
	7950 2750 7850 2750
Wire Wire Line
	900  1150 900  1200
Wire Wire Line
	5100 1100 5100 1250
Wire Wire Line
	4600 1100 4600 1250
Text Label 5100 1250 0    60   ~ 0
PIN24
Text Label 4600 1250 0    60   ~ 0
PIN23
Text Label 3050 4350 0    60   ~ 0
PIN24
Text Label 3050 4450 0    60   ~ 0
PIN23
Wire Wire Line
	7800 3250 8100 3250
Wire Wire Line
	8100 3250 8100 3050
Wire Wire Line
	8100 3050 8150 3050
Wire Wire Line
	8150 3300 8150 3250
Wire Wire Line
	1300 3150 1300 3250
Wire Wire Line
	1900 3250 1900 3200
Wire Wire Line
	1600 3250 1600 3200
Wire Wire Line
	1900 2800 1900 2750
Wire Wire Line
	1600 2800 1600 2750
Wire Wire Line
	1600 2400 1600 2450
Wire Wire Line
	1900 2400 1900 2450
Wire Wire Line
	3450 5900 3600 5900
Wire Wire Line
	3450 6300 3700 6300
Wire Wire Line
	3600 6150 3750 6150
Wire Wire Line
	3750 6050 3700 6050
Wire Wire Line
	3700 6050 3700 6300
Wire Wire Line
	4950 6700 4800 6700
Wire Wire Line
	4800 6700 4800 5950
$Comp
L AMS1117-RESCUE-Proyecto U6
U 1 1
P 9400 1250
F 0 "U6" H 9550 1200 50  0000 C CNN
F 1 "AMS1117" H 9650 1350 50  0000 C CNN
F 2 "TO_SOT_Packages_SMD:SOT-223" H 9400 1250 60  0001 C CNN
F 3 "" H 9400 1250 60  0000 C CNN
	1    9400 1250
	1    0    0    -1  
$EndComp
$Comp
L GND-RESCUE-Proyecto #PWR037
U 1 1
P 9400 1850
F 0 "#PWR037" H 9400 1600 50  0001 C CNN
F 1 "GND" H 9400 1700 50  0000 C CNN
F 2 "" H 9400 1850 50  0000 C CNN
F 3 "" H 9400 1850 50  0000 C CNN
	1    9400 1850
	1    0    0    -1  
$EndComp
$Comp
L C C12
U 1 1
P 10300 1500
F 0 "C12" H 10325 1600 50  0000 L CNN
F 1 "100nf" H 10325 1400 50  0000 L CNN
F 2 "w_capacitors:cnp_6mm_disc" H 10338 1350 50  0001 C CNN
F 3 "" H 10300 1500 50  0000 C CNN
	1    10300 1500
	1    0    0    -1  
$EndComp
$Comp
L GND-RESCUE-Proyecto #PWR038
U 1 1
P 10300 1850
F 0 "#PWR038" H 10300 1600 50  0001 C CNN
F 1 "GND" H 10300 1700 50  0000 C CNN
F 2 "" H 10300 1850 50  0000 C CNN
F 3 "" H 10300 1850 50  0000 C CNN
	1    10300 1850
	1    0    0    -1  
$EndComp
Wire Wire Line
	8200 1250 8600 1250
Wire Wire Line
	10200 1250 10750 1250
Connection ~ 10300 1250
Wire Wire Line
	9400 1850 9400 1750
Wire Wire Line
	10300 1650 10300 1850
Wire Wire Line
	10300 850  10300 1350
Wire Wire Line
	9150 850  10300 850 
$Comp
L +3.3V #PWR039
U 1 1
P 10750 1150
F 0 "#PWR039" H 10750 1110 30  0001 C CNN
F 1 "+3.3V" H 10750 1260 30  0000 C CNN
F 2 "" H 10750 1150 60  0000 C CNN
F 3 "" H 10750 1150 60  0000 C CNN
	1    10750 1150
	1    0    0    -1  
$EndComp
Wire Wire Line
	10750 1150 10750 1400
$Comp
L +5V #PWR040
U 1 1
P 8200 1150
F 0 "#PWR040" H 8200 1240 20  0001 C CNN
F 1 "+5V" H 8200 1240 30  0000 C CNN
F 2 "" H 8200 1150 60  0000 C CNN
F 3 "" H 8200 1150 60  0000 C CNN
	1    8200 1150
	1    0    0    -1  
$EndComp
Wire Wire Line
	8200 1150 8200 1250
$Comp
L +3.3V #PWR041
U 1 1
P 2200 7250
F 0 "#PWR041" H 2200 7210 30  0001 C CNN
F 1 "+3.3V" H 2200 7360 30  0000 C CNN
F 2 "" H 2200 7250 60  0000 C CNN
F 3 "" H 2200 7250 60  0000 C CNN
	1    2200 7250
	1    0    0    -1  
$EndComp
Wire Wire Line
	2200 7250 1700 7250
Connection ~ 1700 7250
NoConn ~ 3350 4150
$Comp
L PWR_FLAG #FLG042
U 1 1
P 950 1100
F 0 "#FLG042" H 950 1370 30  0001 C CNN
F 1 "PWR_FLAG" H 950 1330 30  0000 C CNN
F 2 "" H 950 1100 60  0000 C CNN
F 3 "" H 950 1100 60  0000 C CNN
	1    950  1100
	1    0    0    -1  
$EndComp
Wire Wire Line
	950  1100 950  1150
Connection ~ 950  1150
$Comp
L PWR_FLAG #FLG043
U 1 1
P 700 1750
F 0 "#FLG043" H 700 2020 30  0001 C CNN
F 1 "PWR_FLAG" H 700 1980 30  0000 C CNN
F 2 "" H 700 1750 60  0000 C CNN
F 3 "" H 700 1750 60  0000 C CNN
	1    700  1750
	-1   0    0    1   
$EndComp
Wire Wire Line
	700  1750 700  1650
Wire Wire Line
	700  1650 900  1650
Connection ~ 900  1650
$Comp
L CONN_01X03 S3
U 1 1
P 5650 900
F 0 "S3" H 5650 1100 50  0000 C CNN
F 1 "CONN_01X03" V 5750 900 50  0000 C CNN
F 2 "Pin_Headers:Pin_Header_Straight_1x03" H 5650 900 50  0001 C CNN
F 3 "" H 5650 900 50  0000 C CNN
	1    5650 900 
	0    1    -1   0   
$EndComp
$Comp
L +5V #PWR044
U 1 1
P 5650 1350
F 0 "#PWR044" H 5650 1200 50  0001 C CNN
F 1 "+5V" H 5650 1490 50  0000 C CNN
F 2 "" H 5650 1350 50  0000 C CNN
F 3 "" H 5650 1350 50  0000 C CNN
	1    5650 1350
	-1   0    0    1   
$EndComp
$Comp
L GND-RESCUE-Proyecto #PWR045
U 1 1
P 5550 1200
F 0 "#PWR045" H 5550 950 50  0001 C CNN
F 1 "GND" H 5550 1050 50  0000 C CNN
F 2 "" H 5550 1200 50  0000 C CNN
F 3 "" H 5550 1200 50  0000 C CNN
	1    5550 1200
	1    0    0    -1  
$EndComp
Wire Wire Line
	5550 1100 5550 1200
Wire Wire Line
	5650 1100 5650 1350
Wire Wire Line
	5750 1100 5750 1250
Text Label 5750 1250 0    60   ~ 0
PIN25
$Comp
L CONN_01X03 S4
U 1 1
P 6250 900
F 0 "S4" H 6250 1100 50  0000 C CNN
F 1 "CONN_01X03" V 6350 900 50  0000 C CNN
F 2 "Pin_Headers:Pin_Header_Straight_1x03" H 6250 900 50  0001 C CNN
F 3 "" H 6250 900 50  0000 C CNN
	1    6250 900 
	0    1    -1   0   
$EndComp
$Comp
L +5V #PWR046
U 1 1
P 6250 1350
F 0 "#PWR046" H 6250 1200 50  0001 C CNN
F 1 "+5V" H 6250 1490 50  0000 C CNN
F 2 "" H 6250 1350 50  0000 C CNN
F 3 "" H 6250 1350 50  0000 C CNN
	1    6250 1350
	-1   0    0    1   
$EndComp
$Comp
L GND-RESCUE-Proyecto #PWR047
U 1 1
P 6150 1200
F 0 "#PWR047" H 6150 950 50  0001 C CNN
F 1 "GND" H 6150 1050 50  0000 C CNN
F 2 "" H 6150 1200 50  0000 C CNN
F 3 "" H 6150 1200 50  0000 C CNN
	1    6150 1200
	1    0    0    -1  
$EndComp
Wire Wire Line
	6150 1100 6150 1200
Wire Wire Line
	6250 1100 6250 1350
Wire Wire Line
	6350 1100 6350 1250
Text Label 6350 1250 0    60   ~ 0
PIN26
Wire Wire Line
	3350 4550 3050 4550
Text Label 3050 4550 0    60   ~ 0
PIN25
Wire Wire Line
	3350 4650 3050 4650
Text Label 3050 4650 0    60   ~ 0
PIN26
$Comp
L CP C14
U 1 1
P 3400 1550
F 0 "C14" H 3425 1650 50  0000 L CNN
F 1 "10uf" H 3425 1450 50  0000 L CNN
F 2 "w_capacitors:CP_5x11mm" H 3438 1400 50  0001 C CNN
F 3 "" H 3400 1550 50  0000 C CNN
	1    3400 1550
	1    0    0    -1  
$EndComp
$Comp
L CP C13
U 1 1
P 10750 1550
F 0 "C13" H 10775 1650 50  0000 L CNN
F 1 "10uf" H 10775 1450 50  0000 L CNN
F 2 "w_capacitors:CP_5x11mm" H 10788 1400 50  0001 C CNN
F 3 "" H 10750 1550 50  0000 C CNN
	1    10750 1550
	1    0    0    -1  
$EndComp
Connection ~ 10750 1250
Wire Wire Line
	10750 1700 10750 1750
Wire Wire Line
	10750 1750 10300 1750
Connection ~ 10300 1750
Connection ~ 3400 1150
Wire Wire Line
	3400 1700 2950 1700
Connection ~ 2950 1700
$EndSCHEMATC
